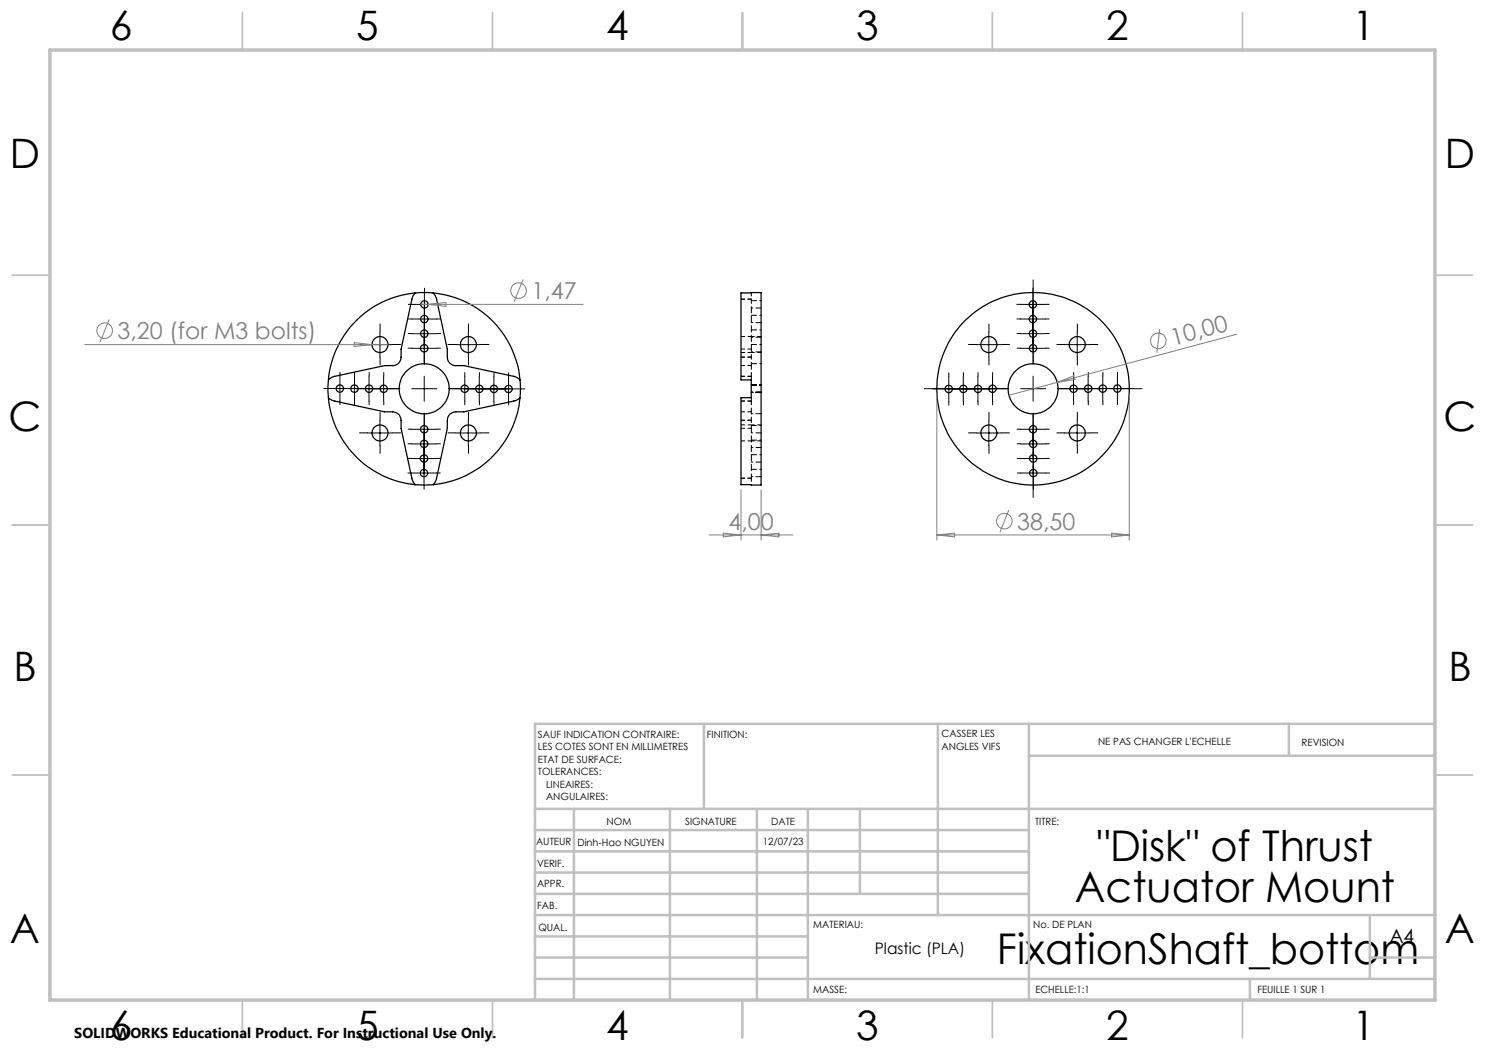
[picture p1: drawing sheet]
<svg xmlns="http://www.w3.org/2000/svg" width="297mm" height="210mm" viewBox="0 0 297 210" stroke-linecap="round" stroke-linejoin="round" font-family="sans-serif">
<g fill="none" stroke="#000" stroke-width=".25">
<path d="M83 58.6l-.6 1.1-2.2 10.1v1.6a1.69 1.69 0 0 1-1.7 1.7h-1.6l-10.2 2.2-1 .7M83 58.6a19.2 19.2 0 0 0-17.3 17.4M83 58.6h3.6M86.6 58.6l.7 1.1 2.2 10.1v1.6a1.69 1.69 0 0 0 1.7 1.7h1.6l10.1 2.2 1.1 .7M86.6 58.6a19.2 19.2 0 0 1 17.4 17.4M148.2 58.6l4-.1v38.5l-4-.1v-17.4h2v-3.5h-2zM65.7 79.5l1 .7 10.2 2.2h1.6a1.69 1.69 0 0 1 1.7 1.7v1.6l2.2 10.1 .6 1.1M65.7 79.5a19.3 19.3 0 0 0 17.3 17.4M65.7 76l-.1 1.3 .1 2.2M104 79.5l-1.1 .7-10.1 2.2h-1.6a1.69 1.69 0 0 0-1.7 1.7v1.6l-2.2 10.1-.7 1.1M104 79.5a19.3 19.3 0 0 1-17.4 17.4M104 76l.1 1.7-.1 1.8"/>
<path d="M83 96.9h3.6"/>
<circle cx="68" cy="77.7" r=".74"/>
<circle cx="70.9" cy="77.7" r=".74"/>
<circle cx="73.8" cy="77.7" r=".73"/>
<circle cx="76" cy="68.9" r="1.6"/>
<circle cx="76.7" cy="77.7" r=".73"/>
<circle cx="84.8" cy="69.7" r=".74"/>
<circle cx="84.8" cy="77.7" r="5"/>
<circle cx="84.9" cy="66.7" r=".73"/>
<circle cx="84.9" cy="63.8" r=".74"/>
<circle cx="84.9" cy="60.9" r=".73"/>
<circle cx="92.9" cy="77.7" r=".73"/>
<circle cx="93.7" cy="68.9" r="1.6"/>
<circle cx="95.9" cy="77.8" r=".73"/>
<circle cx="98.8" cy="77.8" r=".73"/>
<circle cx="101.7" cy="77.8" r=".74"/>
<circle cx="189.8" cy="77.8" r=".74"/>
<circle cx="192.7" cy="77.8" r=".73"/>
<circle cx="195.6" cy="77.8" r=".74"/>
<circle cx="197.8" cy="68.9" r="1.61"/>
<circle cx="198.5" cy="77.7" r=".74"/>
<circle cx="206.6" cy="60.9" r=".73"/>
<circle cx="206.6" cy="63.8" r=".73"/>
<circle cx="206.6" cy="77.8" r="19.2"/>
<circle cx="206.6" cy="69.7" r=".73"/>
<circle cx="206.6" cy="66.7" r=".73"/>
<circle cx="206.6" cy="77.7" r="5"/>
<circle cx="214.7" cy="77.7" r=".73"/>
<circle cx="215.5" cy="68.9" r="1.61"/>
<circle cx="217.6" cy="77.7" r=".74"/>
<circle cx="220.6" cy="77.7" r=".74"/>
<circle cx="223.5" cy="77.7" r=".73"/>
<circle cx="76" cy="86.6" r="1.6"/>
<circle cx="84.8" cy="94.6" r=".74"/>
<circle cx="84.8" cy="88.8" r=".73"/>
<circle cx="84.8" cy="91.7" r=".73"/>
<circle cx="84.8" cy="85.9" r=".74"/>
<circle cx="93.7" cy="86.6" r="1.6"/>
<circle cx="197.8" cy="86.6" r="1.61"/>
<circle cx="206.6" cy="85.9" r=".73"/>
<circle cx="206.6" cy="88.8" r=".74"/>
<circle cx="206.6" cy="91.7" r=".73"/>
<circle cx="206.6" cy="94.6" r=".73"/>
<circle cx="215.5" cy="86.6" r="1.61"/>
</g>
<path d="M150.3 75.3v.6M150.3 79.5v.7" fill="none" stroke="#000" stroke-width=".2" stroke-dasharray="1.3 .6" stroke-dashoffset=".3"/>
<path d="M150.3 59.8h-2.1M150.3 58.6v1.2M150.3 75.3h-2.1M150.3 73.1h-2.1M150.3 71.4h-2.1M150.3 69.8h-2.1M150.3 80.2h-2.1M150.3 82.4h-2.1M150.3 84.1h-2.1M150.3 85.7h-2.1M150.3 95.6h-2.1M150.3 95.6v1.3" fill="none" stroke="#000" stroke-width=".2" stroke-dasharray="1.3 .6" stroke-dashoffset=".6"/>
<path d="M148.2 70.5h4M150.3 73.1v2.2M152.2 67.3h-4M148.2 88.2h4M150.3 80.2v2.2M152.2 85h-4" fill="none" stroke="#000" stroke-width=".2" stroke-dasharray="1.3 .6" stroke-dashoffset=".5"/>
<path d="M150.3 71.4v1.7M150.3 69.8v1.6M150.3 82.4v1.7M150.3 84.1v1.6" fill="none" stroke="#000" stroke-width=".2" stroke-dasharray="1.3 .6" stroke-dashoffset=".8"/>
<path d="M150.3 59.8v10M150.3 85.7v9.9" fill="none" stroke="#000" stroke-width=".2" stroke-dasharray="1.3 .6" stroke-dashoffset=".4"/>
<g fill="none" stroke="#000" stroke-width=".2" stroke-dasharray="1.3 .6" stroke-dashoffset="1">
<path d="M150.3 78.5h1.9M150.3 61.6h1.9M150.3 64.5h1.9M150.3 67.4h1.9M150.3 70.4h1.9M150.3 78.4h1.9M152.2 77h-1.9M152.2 72.7h-1.9M152.2 60.1h-1.9M152.2 63.1h-1.9M152.2 66h-1.9M152.2 68.9h-1.9"/>
<path d="M150.3 82.7h1.9M150.3 86.6h1.9M150.3 89.5h1.9M150.3 92.4h1.9M150.3 95.3h1.9M152.2 85.1h-1.9M152.2 88h-1.9M152.2 90.9h-1.9M152.2 93.9h-1.9"/>
</g>
<g fill="none" stroke="#808080" stroke-width=".2">
<path d="M104.6 55.9l-1.8 4.5M16.9 68.9h60.7M21.8 63.9l-1.8 4.5M70.8 68.5l3.6 .4-3.6 .4zM84.1 60.9h32.5M85.6 60.9l3.6-.4v.8zM187.4 78.8v29.2M211.5 76.5l3.3-1.3 .2 .7zM225.8 78.8v29.2M232 65.8l-.6 4.7M247.4 66.8l-45.6 12.2M148.2 97.9v10.1"/>
<path d="M152.2 98v10M141.9 107h16.7M144.7 106.6l3.5 .4-3.5 .4zM152.2 107l3.6-.4v.8zM187.4 107h38.4M187.4 107l3.5-.4v.8zM201.8 102l-1.8 4.5M222.3 106.6l3.5 .4-3.5 .4z"/>
<circle cx="103.7" cy="58.1" r="1.55"/>
<circle cx="20.9" cy="66.1" r="1.56"/>
<circle cx="231.7" cy="68.2" r="1.55"/>
<circle cx="200.9" cy="104.2" r="1.55"/>
</g>
<g fill="none" stroke="#000" stroke-width=".2" stroke-dasharray="30.5 1.3 1.3 1.3">
<path d="M84.9 58.4v-.8M206.6 58.4v-.8M65.5 77.7h-.7M68 75.2v-.7M68.4 77.7h-.7M70.5 77.7h.7M70.9 75.2v-.7M71.3 77.7h-.7M73.4 77.7h.7M73.5 68.9h-1.6M73.8 75.2v-.7M74.3 77.7h-.8"/>
<path d="M76 66.4v-1.6M76 71.4v1.6M76.3 77.7h.8M76.8 75.2v-.7M78.5 68.9h1.6M79.3 77.7h.7M79.9 77.7h-2.5M82.4 69.6h-.8M82.4 66.7h-.8M82.4 63.8h-.7M82.4 60.9h-.7M84.9 67.1v-.7"/>
<path d="M84.9 72.1v.8M84.9 72.7v-2.5M84.9 64.2v-.7M84.9 69.2v.7M84.9 61.3v-.7M84.9 66.3v.7M84.9 63.4v.7M87.4 69.6h.7M87.4 66.7h.7M87.4 63.8h.7M87.4 60.9h.7M89.9 77.7h2.5"/>
<path d="M90.5 77.7h-.8M91.2 68.9h-1.6M93 75.2v-.7M93.4 77.8h-.8M93.7 66.4v-1.6M93.7 71.4v1.6M95.5 77.7h.7M95.9 75.3v-.8M96.2 68.9h1.6M96.3 77.8h-.7M98.4 77.8h.7M98.8 75.3v-.8"/>
<path d="M99.2 77.8h-.7M101.3 77.8h.7M101.7 75.3v-.8M104.2 77.8h.8M187.3 77.8h-.8M189.8 75.3v-.8M190.2 77.8h-.7M192.3 77.8h.7M192.7 75.3v-.8M193.1 77.8h-.7M195.2 77.8h.7M195.3 68.9h-1.6"/>
<path d="M195.6 75.3v-.8M196 77.7h-.7M197.8 66.4v-1.6M197.8 71.4v1.6M198.1 77.8h.7M198.5 75.2v-.7M200.3 68.9h1.6M201 77.7h.8M204.1 60.9h-.7M204.1 63.8h-.7M204.1 66.7h-.7M204.1 69.6h-.7"/>
<path d="M206.6 63.4v.7M206.6 61.3v-.7M206.6 66.3v.7M206.6 64.2v-.7M206.6 69.2v.7M206.6 67.1v-.7M206.6 72.1v.8M209.1 60.9h.7M209.1 63.8h.7M209.1 66.7h.8M209.1 69.6h.8M212.2 77.7h-.7"/>
<path d="M213 68.9h-1.6M214.7 75.2v-.7M215.2 77.7h-.8M215.5 66.4v-1.6M215.5 71.4v1.6M217.2 77.7h.8M217.7 75.2v-.7M218 68.9h1.6M218.1 77.7h-.8M220.2 77.7h.7M220.6 75.2v-.7M221 77.7h-.7"/>
<path d="M223.1 77.7h.7M223.5 75.2v-.7M226 77.7h.7M68 80.2v.7M70.9 80.2v.7M73.5 86.6h-1.6M73.8 80.2v.8M76 84.1v-1.6M76 89.1v1.6M76.8 80.2v.8M78.5 86.6h1.6M82.3 94.6h-.7"/>
<path d="M82.3 91.7h-.7M82.3 88.8h-.7M82.4 85.8h-.8M84.8 92.1v-.7M84.8 97.1v.7M84.8 89.2v-.8M84.8 94.2v.7M84.8 86.3v-.8M84.8 91.3v.7M84.9 83.3v-.7M84.9 88.3v.8M84.9 82.7v2.5"/>
<path d="M87.3 94.6h.7M87.3 91.7h.8M87.3 88.8h.8M87.4 85.8h.7M91.2 86.6h-1.6M93 80.2v.8M93.7 84.1v-1.6M93.7 89.1v1.6M95.9 80.3v.7M96.2 86.6h1.6M98.8 80.3v.7M101.7 80.3v.7"/>
<path d="M189.8 80.3v.7M192.7 80.3v.7M195.3 86.6h-1.6M195.6 80.3v.7M197.8 84.1v-1.6M197.8 89.1v1.6M198.5 80.2v.8M200.3 86.6h1.6M204.1 85.8h-.7M204.1 88.8h-.7M204.2 91.7h-.8M204.2 94.6h-.8"/>
<path d="M206.6 83.3v-.7M206.6 88.3v.8M206.6 86.3v-.8M206.6 91.3v.7M206.7 89.2v-.8M206.7 94.2v.7M206.7 92.1v-.7M206.7 97.1v.7M209.1 85.8h.8M209.1 88.8h.8M209.2 91.7h.7M209.2 94.6h.7"/>
<path d="M213 86.6h-1.6M214.7 80.2v.8M215.5 84.1v-1.6M215.5 89.1v1.6M217.7 80.2v.8M218 86.6h1.6M220.6 80.2v.7M223.5 80.2v.7"/>
</g>
<path d="M201.6 77.7h-16.7M206.6 72.7v-16.7M211.6 77.7h16.8M206.6 82.7v16.8" fill="none" stroke="#000" stroke-width=".2" stroke-dasharray="30.5 1.3 1.3 1.3" stroke-dashoffset="24"/>
<g fill="none" stroke="#000" stroke-width=".2">
<path d="M84.9 58.4v7.9M206.6 58.4v13.7M65.5 77.7h7.9M68 75.2v5M70.9 75.2v5M71.3 77.7h7.9M73.5 68.9h5M73.8 75.2v5M76 66.4v5M76.7 75.2v5M82.3 77.7h5M82.3 69.7h5"/>
<path d="M82.3 66.7h5M82.4 63.8h5M82.4 60.9h5M84.8 64.2v7.9M84.8 75.2v5M90.5 77.7h4.9M91.2 68.9h5M93 75.2v5M93.3 77.8h10.9M93.7 66.4v5M95.8 75.3v5M98.8 75.3v5"/>
<path d="M101.7 75.3v5M187.3 77.8h10.8M189.8 75.3v5M192.7 75.3v5M195.3 68.9h5M195.6 75.3v5M196 77.7h5M197.8 66.4v5M198.5 75.2v5M204.1 66.7h5M204.1 63.8h5M204.1 60.9h5"/>
<path d="M204.1 77.7h5M204.1 69.7h5M206.6 75.2v5M212.2 77.7h7.9M212.9 68.9h5M214.7 75.2v5M215.4 66.4v5M217.6 75.2v5M218.1 77.7h7.9M220.6 75.2v5M223.5 75.2v5M73.5 86.6h5"/>
<path d="M76 84.1v5M82.3 91.7h5M82.3 94.6h5M82.3 85.9h5M82.3 88.8h5M84.8 86.3v10.8M84.8 83.4v5M91.2 86.6h5M93.7 84.1v5M195.3 86.6h5M197.8 84.1v5M204.1 85.9h5"/>
<path d="M204.1 88.8h5M204.2 91.7h4.9M204.2 94.6h5M206.6 83.4v7.9M206.7 89.2v7.9M212.9 86.6h5M215.4 84.1v5"/>
</g>
<g fill="none" stroke="#c0c0c0" stroke-width=".35">
<path d="M48.5 2.5v7.5M98.5 2.5v7.5M148.5 2.5v7.5M198.5 2.5v7.5M248.5 2.5v7.5M2.5 55h7.5M287 55h7.5M2.5 105h7.5M287 105h7.5M2.5 155h7.5M287 155h7.5M48.5 200v7.5"/>
<path d="M98.5 200v7.5M148.5 200v7.5M198.5 200v7.5M248.5 200v7.5"/>
</g>
<g fill="none" stroke="#c0c0c0" stroke-width=".5">
<path d="M140.8 144.8v17M187.6 144.8v38.2M205.8 144.8v55.2M205.8 151.2h81.2M257.8 144.8v6.4M287 144.8h-180v55.2M107 161.8h180M107 178.8h98.8M107 174.5h98.8M107 170.3h98.8M107 166h98.8M114.8 161.8v38.2"/>
<path d="M134 161.8v38.2M151.4 161.8v38.2M161.6 161.8v38.2M172 161.8v17M107 195.8h180M107 191.5h54.6M107 187.3h54.6M107 183h180M250 195.8v4.2M274 191.5h13M274 183v12.8"/>
</g>
<path d="M10 10h277v190h-277z" fill="none" stroke="#c0c0c0" stroke-width=".7"/>
<g font-size="8.5">
<text x="219.4" y="172.3">&quot;Disk&quot; of Thrust</text>
<text x="215" y="180.4">Actuator Mount</text>
<text x="199.4" y="192.7">FixationShaft_bottom</text>
</g>
<g font-size="8.1">
<text x="22" y="8">6</text>
<text x="71.2" y="8">5</text>
<text x="121.2" y="8">4</text>
<text x="171.3" y="8">3</text>
<text x="221.3" y="8">2</text>
<text x="270.5" y="8">1</text>
<text x="2" y="33.6">D</text>
<text x="289" y="33.6">D</text>
<text x="1.7" y="86.1">C</text>
<text x="288.7" y="86.1">C</text>
<text x="2.7" y="136.1">B</text>
<text x="289.7" y="136.1">B</text>
<text x="2" y="188.6">A</text>
<text x="289" y="188.6">A</text>
<text x="22" y="208">6</text>
<text x="71.2" y="208">5</text>
<text x="121.2" y="208">4</text>
<text x="171.3" y="208">3</text>
<text x="221.3" y="208">2</text>
<text x="270.5" y="208">1</text>
</g>
<g font-size="4.7" fill="#808080">
<text x="106.3" y="59.8">1,47</text>
<text x="23.5" y="67.8">3,20 (for M3 bolts)</text>
<text x="234.6" y="69.1" transform="rotate(-15 234.6 69.1)">10,00</text>
<text x="145.7" y="106">4,00</text>
<text x="203.5" y="105.9">38,50</text>
</g>
<text font-size="3.9" x="277.9" y="188.5">A4</text>
<text font-size="3.2" x="175" y="190.9">Plastic (PLA)</text>
<text font-size="2.9" x="14.9" y="207.6">SOLIDWORKS Educational Product. For Instructional Use Only.</text>
<g font-size="2">
<text x="107.6" y="147.6">SAUF INDICATION CONTRAIRE:</text>
<text x="141.4" y="147.6">FINITION:</text>
<text x="188.3" y="147.5">CASSER LES</text>
<text x="188.3" y="150">ANGLES VIFS</text>
<text x="219.6" y="149">NE PAS CHANGER L'ECHELLE</text>
<text x="260.3" y="149.2">REVISION</text>
<text x="107.6" y="150.1">LES COTES SONT EN MILLIMETRES</text>
<text x="107.6" y="152.6">ETAT DE SURFACE:</text>
<text x="107.6" y="155.1">TOLERANCES:</text>
<text x="109.2" y="157.6">LINEAIRES:</text>
<text x="109.2" y="160.1">ANGULAIRES:</text>
<text x="121.3" y="165">NOM</text>
<text x="137" y="164.9">SIGNATURE</text>
<text x="154.2" y="164.9">DATE</text>
<text x="207" y="164.9">TITRE:</text>
<text x="107.2" y="169.1">AUTEUR</text>
<text x="107.4" y="173.3">VERIF.</text>
<text x="115.5" y="169.1">Dinh-Hao NGUYEN</text>
<text x="152.6" y="168.9">12/07/23</text>
<text x="107.4" y="177.4">APPR.</text>
<text x="107.5" y="181.8">FAB.</text>
<text x="162.7" y="185.5">MATERIAU:</text>
<text x="206.6" y="185.5">No. DE PLAN</text>
<text x="107.7" y="186.1">QUAL.</text>
<text x="162.6" y="198.5">MASSE:</text>
<text x="207.1" y="198.6">ECHELLE:1:1</text>
<text x="251.5" y="198.6">FEUILLE 1 SUR 1</text>
</g>
</svg>
